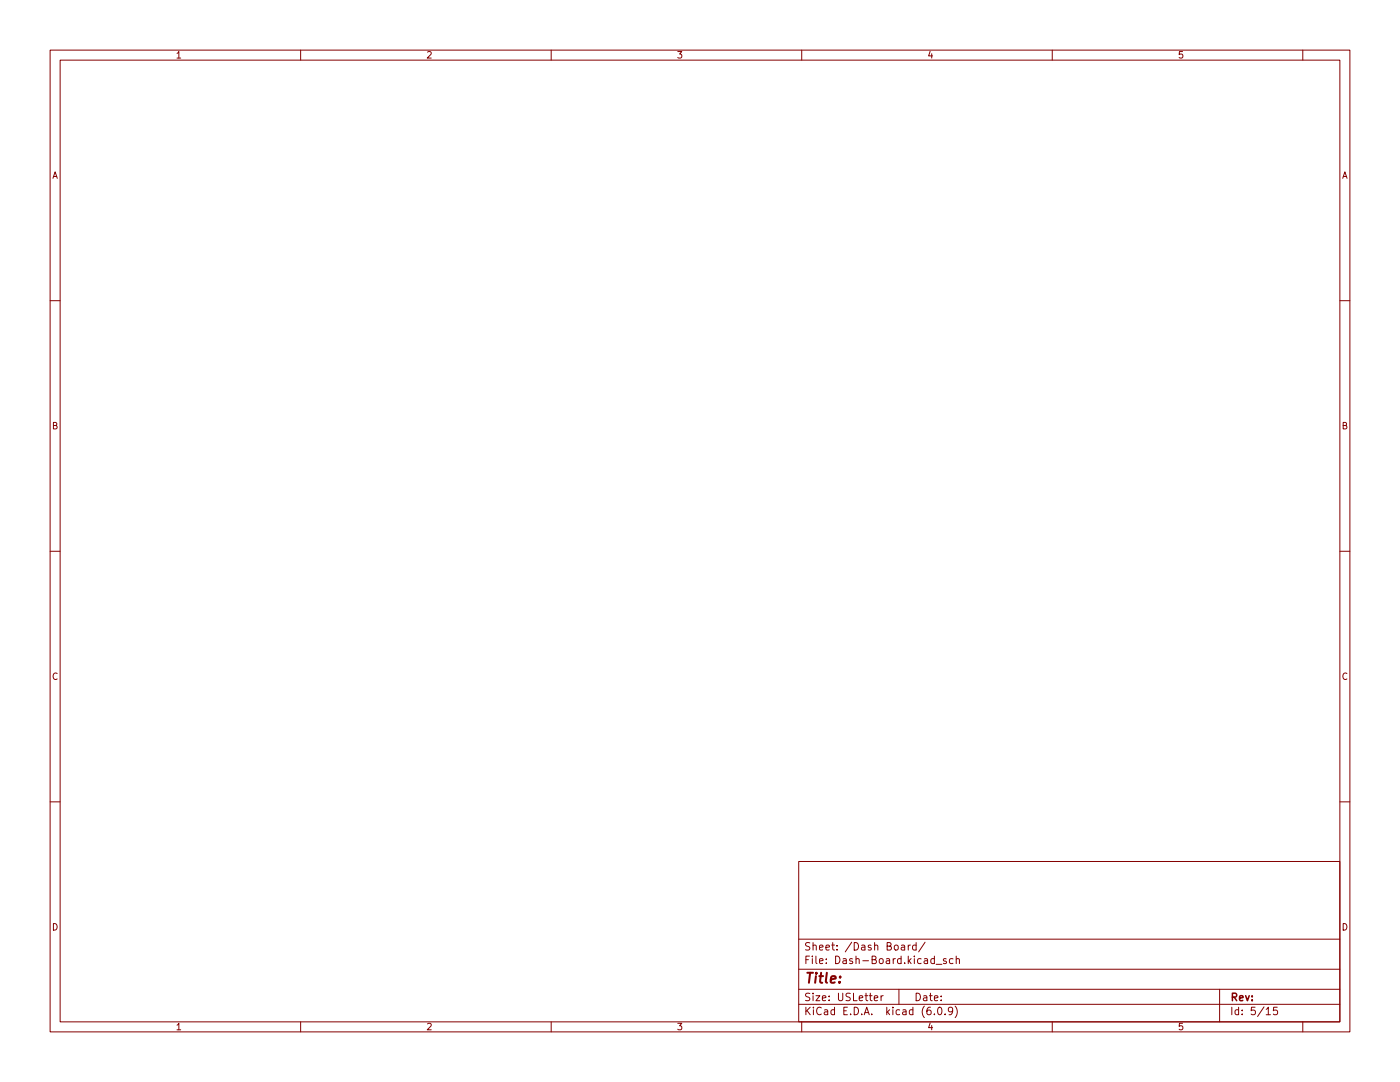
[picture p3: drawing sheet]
<svg xmlns="http://www.w3.org/2000/svg" width="279mm" height="216mm" viewBox="0 0 279 216" stroke-linecap="round" stroke-linejoin="round" font-family="sans-serif">
<g fill="none" stroke="#840000" stroke-width=".2">
<path d="M10 10h259.4v195.9h-259.4zM12 12h255.4v191.9h-255.4zM60 10v2M110 10v2M160 10v2M210 10v2M260 10v2M10 60h2M267.4 60h2M10 110h2M267.4 110h2M10 160h2"/>
<path d="M267.4 160h2M159.4 171.9h108v32h-108zM159.4 197.4h108M159.4 193.4h108M159.4 187.4h108M174.5 199.2l.7-.2-.1-.3h-.4l-.2 .2v.7h.6M175.8 198.7v1M176.3 198.7l-.5 .3M179.4 197.4v3M179.9 188.7h.6v.9M180.5 188.9l-.5 .1-.2 .2 .2 .4 .5-.1M181.3 188.6v1"/>
<path d="M181.7 188.6l-.4 .3M182.8 188.7l-.4-.1-.3 .3 .2 .6h.5M182.8 188.1v1.5M184.6 188l-1.3 1.9M186.8 192.4h1.2M188.8 191.4l-.3-.1-.2 .2v.2l.5 .2v.3h-.5M190.2 191.4l-.4-.1-.3 .3 .1 .6h.6M190.8 191.4l.2-.1 .4 .1 .1 .9M190.8 190.8v1.5M243.4 197.4v6.5M60 203.9v2M110 203.9v2"/>
<path d="M159.4 200.4h108M160 203.9v2M186.5 202.3v.2M187.3 201h.2a.8 .8 0 0 1 .5 .7 .8 .8 0 0 1-.5 .8 1 1 0 0 1-.2-1.5zM188.6 202.3v.2M190.1 201.6l-.3 .3h-.3l-.2-.3 .1-.6h.4l.2 .1a.99 .99 0 0 1-.3 1.4h-.3M190.6 200.8a1.72 1.72 0 0 1 0 2.2M210 203.9v2M252.7 201.4l.4-.4v1.5M252.7 202.5h.8M254.9 201h-.7l-.1 .7 .2-.2 .5 .1 .2 .2-.1 .5-.2 .2-.6-.2M260 203.9v2"/>
</g>
<text font-size="2.8" fill="#840000" x="160.4" y="196.2">Title:</text>
<g font-size="2.1" fill="#840000">
<text x="160.4" y="189.7">Sheet: /Dash Board/</text>
<text x="160.4" y="192.4">File: Dash-Board.kicad_sch</text>
<text x="160.4" y="202.5">KiCad E.D.A. kicad (6.0.9)</text>
<text x="160.4" y="199.7">Size: USLetter</text>
<text x="182.4" y="199.7">Date:</text>
<text x="245.4" y="199.7">Rev:</text>
<text x="245.4" y="202.5">Id: 5/15</text>
</g>
<g font-size="1.8" fill="#840000">
<text x="35" y="11.6">1</text>
<text x="85" y="11.6">2</text>
<text x="135" y="11.6">3</text>
<text x="185" y="11.6">4</text>
<text x="235" y="11.6">5</text>
<text x="10.3" y="35.6">A</text>
<text x="267.7" y="35.6">A</text>
<text x="10.3" y="85.7">B</text>
<text x="267.7" y="85.7">B</text>
<text x="10.3" y="135.6">C</text>
<text x="267.7" y="135.6">C</text>
<text x="10.3" y="185.7">D</text>
<text x="267.7" y="185.7">D</text>
<text x="35" y="205.6">1</text>
<text x="85" y="205.6">2</text>
<text x="135" y="205.6">3</text>
<text x="185" y="205.6">4</text>
<text x="235" y="205.6">5</text>
</g>
</svg>
